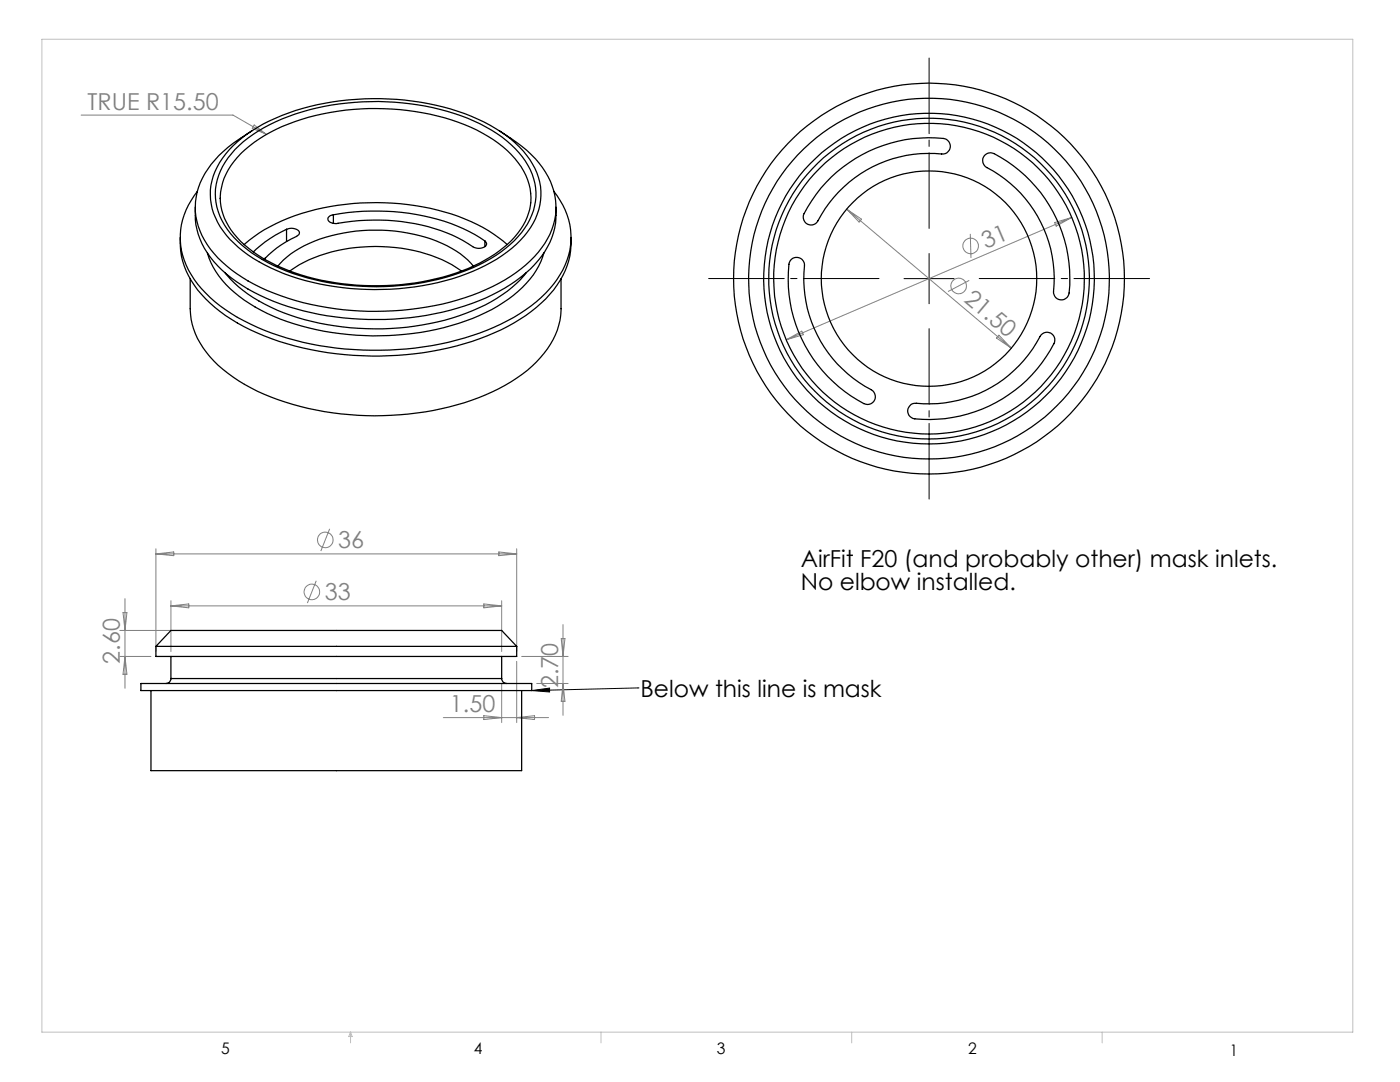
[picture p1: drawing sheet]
<svg xmlns="http://www.w3.org/2000/svg" width="279mm" height="216mm" viewBox="0 0 279 216" stroke-linecap="round" stroke-linejoin="round" font-family="sans-serif">
<g fill="none" stroke="#808080" stroke-width=".2">
<path d="M16.2 23h30.3l6.6 3.7M50.7 24.9l2.4 1.8-2.8-1.1zM169 41.7l32.8 27.8M169 41.7l2.9 2-.5 .6zM193.4 56l-4.2 2.2M193.6 46.7l.2 4.8M210.5 44.4l3.4-1-3.1 1.7zM213.9 43.4l-57 24.4M156.9 67.8l3.1-1.7 .3 .7zM199.4 66.9l2.4 2.6-2.9-2zM24.9 119.5v17.8M31.1 109.5v20.5"/>
<path d="M31.1 110.5h72M31.1 110.5l3.6-.4v.8zM34.1 119.9v10.1M63.1 115.9l-1.8 4.4M65.8 105.5l-1.8 4.5M99.6 110.1l3.5 .4-3.5 .4zM100.1 119.9v10.1M103.1 109.5v20.5M23.9 131h6.2M23.9 125.8h10.2M24.6 122.2h.7l-.4 3.6zM24.9 131l.4 3.5h-.7z"/>
<path d="M34.1 120.9h66M34.1 120.9l3.6-.4v.8zM96.6 120.5l3.5 .4-3.5 .4zM100.1 136.4v7.8M103.1 132v12.2M104.1 131h9.3M107.1 136.4h6.3M112 127.4h.7l-.3 3.6zM112.4 124.6v18.1M112.4 136.4l.3 3.5h-.7zM88.5 143.2h21M96.6 142.8l3.5 .4-3.5 .4z"/>
<path d="M103.1 143.2l3.6-.4v.8z"/>
<circle cx="191.3" cy="57" r="1.56"/>
<circle cx="193.7" cy="49.1" r="1.55"/>
<circle cx="62.2" cy="118.1" r="1.55"/>
<circle cx="64.9" cy="107.7" r="1.55"/>
</g>
<path d="M180.4 55.6h10M185.4 50.6v10M106.1 137.8l3.6-.5v.8zM127.3 137.3h.1M127.3 137.3l-21.2 .5" fill="none" stroke="#000" stroke-width=".2"/>
<path d="M175.4 55.6h-34M185.4 45.6v-34M195.4 55.6h34M185.4 65.6v34" fill="none" stroke="#000" stroke-width=".2" stroke-dasharray="15.2 1.3 1.3 1.3" stroke-dashoffset=".1"/>
<path d="M8.4 7.8h261.6v198.2h-261.6zM70 206v2.1M70 206l.3 .8h-.7zM119.9 206v2.1M170 206v2.1M220 206v2.1" fill="none" stroke="#c0c0c0" stroke-width=".2"/>
<path d="M106.1 137.8l3.6-.5v.8z" fill="#000"/>
<g fill="none" stroke="#000" stroke-width=".25">
<path d="M39.4 38.2a14.2 14.2 0 0 0 0 18.5 33.9 33.9 0 0 0 16.3 10.3 64.2 64.2 0 0 0 41.5-1.1 31.1 31.1 0 0 0 14-10.1 14 14 0 0 0-.7-17.6M46.5 29.1a35.1 35.1 0 0 1 18.4-8.5 52.5 52.5 0 0 1 31.6 3.7 21.9 21.9 0 0 1 10.3 9.3 12.3 12.3 0 0 1-2.9 14.3 34.4 34.4 0 0 1-18.1 8.8 52.9 52.9 0 0 1-31.8-3.3 22.4 22.4 0 0 1-10.6-9.1 11.7 11.7 0 0 1 1.6-13.5zM46.9 29.8a33 33 0 0 1 16.3-8.2 51.7 51.7 0 0 1 32.6 3.1 21.3 21.3 0 0 1 10 9.2 11.7 11.7 0 0 1-2.4 13.3 29.7 29.7 0 0 1-14.5 8.2 52.5 52.5 0 0 1-32.9-1.8 24 24 0 0 1-11.2-8.7 11.5 11.5 0 0 1 1.4-14.2zM50.3 26.1a26.6 26.6 0 0 0-8.8 7.6 13 13 0 0 0 .5 16 31.4 31.4 0 0 0 15.5 9.8 59.3 59.3 0 0 0 38.1-1.1 27.9 27.9 0 0 0 13.1-9.8 13 13 0 0 0-1.1-16 30.1 30.1 0 0 0-7.9-6.5M165.9 35.3a28.2 28.2 0 0 1 22.7-7.6 1.56 1.56 0 0 1 1 1.8 1.56 1.56 0 0 1-1.7 1.2 25.1 25.1 0 0 0-24.8 13.6 1.56 1.56 0 0 1-2.1 .3 1.56 1.56 0 0 1-.5-2l.7-1.3a28.9 28.9 0 0 1 4.7-6zM196.5 31a1.61 1.61 0 0 1 1.9-.3 28 28 0 0 1 14.9 28.1 1.56 1.56 0 0 1-1.8 1 1.56 1.56 0 0 1-1.2-1.7 25.1 25.1 0 0 0-13.7-24.9l-.3-.5a1.54 1.54 0 0 1 .2-1.7zM36 47.4a16 16 0 0 0 5.9 13.1 41 41 0 0 0 18.5 8.9 63.4 63.4 0 0 0 38.2-3 29.2 29.2 0 0 0 12.6-9.5 14.7 14.7 0 0 0 2.8-9.5M38 55.6v6a15 15 0 0 0 4.7 10.4 36.9 36.9 0 0 0 17.2 9.1 60.6 60.6 0 0 0 37-2.3 27.5 27.5 0 0 0 13-10.1 13.8 13.8 0 0 0 2.1-7.1v-6M39 41.3a15.4 15.4 0 0 0 6.2 13.4 42.5 42.5 0 0 0 21.7 8.5 56.5 56.5 0 0 0 31.4-4.4 24.1 24.1 0 0 0 11.4-10.4l.4-1a13.3 13.3 0 0 0 .8-6.1M41.4 50.5a17.5 17.5 0 0 0 7.3 9.4 45.5 45.5 0 0 0 24 7.1 49.7 49.7 0 0 0 26.6-5.9 19.8 19.8 0 0 0 9-9.8l.2-.8M44.9 54.4a26.6 26.6 0 0 0 11.7 8 53.8 53.8 0 0 0 37.7-.4 26.4 26.4 0 0 0 10.8-7.6M53 51.5l-.3 .2"/>
<path d="M55.5 53.1a21.7 21.7 0 0 1 13.1-6.6 33.3 33.3 0 0 1 21.6 3.1l2.5 1.7 1.8 1.8M57.2 45.8l-2.2 1.1-2.1 1.4-2.3 2M57.2 45.8a1.92 1.92 0 0 1 2.6 .6l-.1 .2a2.88 2.88 0 0 1-1.6 1.1l-2.9 1.8-2.4 2.2M57.2 45.8v2.4M57.9 54.1a30 30 0 0 1 19.6-4.8 27.5 27.5 0 0 1 14.6 4.8M66.5 42.9a44.5 44.5 0 0 1 27.1 3.3l3.2 1.9M66.5 42.9a.82 .82 0 0 0-1 .4 .82 .82 0 0 0 .4 1l.5 .3a4.6 4.6 0 0 0 2.4-.3 39 39 0 0 1 23.6 3.7l1 .6a3.1 3.1 0 0 0 2.5 .9h.3a.76 .76 0 0 0 .8-.5 .76 .76 0 0 0-.2-.9M66.5 42.9v1.7M96.8 48.1v1.1M101.2 48.8a35.2 35.2 0 0 0-18.3-7.8 49.4 49.4 0 0 0-27.8 3.6l-3.4 1.9-3 2.3M105.9 40.5a13.7 13.7 0 0 1-6.2 9.5 39.5 39.5 0 0 1-19.7 6.8 48 48 0 0 1-27.2-5 17.6 17.6 0 0 1-8.3-9 10.8 10.8 0 0 1 2.2-10.6 27.1 27.1 0 0 1 13.5-8.4 50.8 50.8 0 0 1 33.8 1.6 21.4 21.4 0 0 1 11 9.6 10.8 10.8 0 0 1 .9 5.5M157.9 51.8a1.57 1.57 0 0 1 1.7-.3 1.57 1.57 0 0 1 .9 1.6 25.1 25.1 0 0 0 13.7 24.9 1.57 1.57 0 0 1 .2 2 1.57 1.57 0 0 1-2 .5 28 28 0 0 1-14.9-28.1z"/>
<path d="M181.6 80.9a1.4 1.4 0 0 1 1.3-.4 25.1 25.1 0 0 0 24.9-13.6 1.56 1.56 0 0 1 2-.4 1.56 1.56 0 0 1 .5 2.1 28 28 0 0 1-28.1 14.9 1.57 1.57 0 0 1-.6-2.6zM28.1 136.4h78v1.4h-78zM30.1 137.8v16h74v-16M31.1 129h72M31.1 129v2h72v-2M31.1 129l3-3.2h66l3 3.2M34.1 135.4a.96 .96 0 0 1-1 1M34.1 135.4h66M34.1 131v4.4M100.1 135.4a.96 .96 0 0 0 1 1M100.1 131v4.4"/>
<circle cx="185.4" cy="55.6" r="32"/>
<circle cx="185.4" cy="55.6" r="21.5"/>
<circle cx="185.4" cy="55.6" r="36"/>
<circle cx="185.4" cy="55.6" r="33"/>
<circle cx="185.4" cy="55.6" r="31"/>
<circle cx="185.4" cy="55.6" r="39"/>
</g>
<g font-size="4.7" fill="#808080">
<text x="17.5" y="21.9">TRUE R15.50</text>
<text x="196.8" y="49.6" transform="rotate(-23 196.8 49.6)">31</text>
<text x="192.2" y="60" transform="rotate(40 192.2 60)">21.50</text>
<text x="67.5" y="109.4">36</text>
<text x="64.8" y="119.8">33</text>
<text x="23.9" y="132.4" transform="rotate(-90 23.9 132.4)">2.60</text>
<text x="111.4" y="137.3" transform="rotate(-90 111.4 137.3)">2.70</text>
<text x="89.8" y="142.2">1.50</text>
</g>
<g font-size="4.7">
<text x="159.8" y="113.1">AirFit F20 (and probably other) mask inlets.</text>
<text x="159.8" y="117.6">No elbow installed.</text>
<text x="127.8" y="139">Below this line is mask</text>
</g>
<g font-size="3.2">
<text x="44.2" y="210.4">5</text>
<text x="94.6" y="210.3">4</text>
<text x="143.1" y="210.4">3</text>
<text x="193.2" y="210.3">2</text>
<text x="245.4" y="210.6">1</text>
</g>
</svg>
